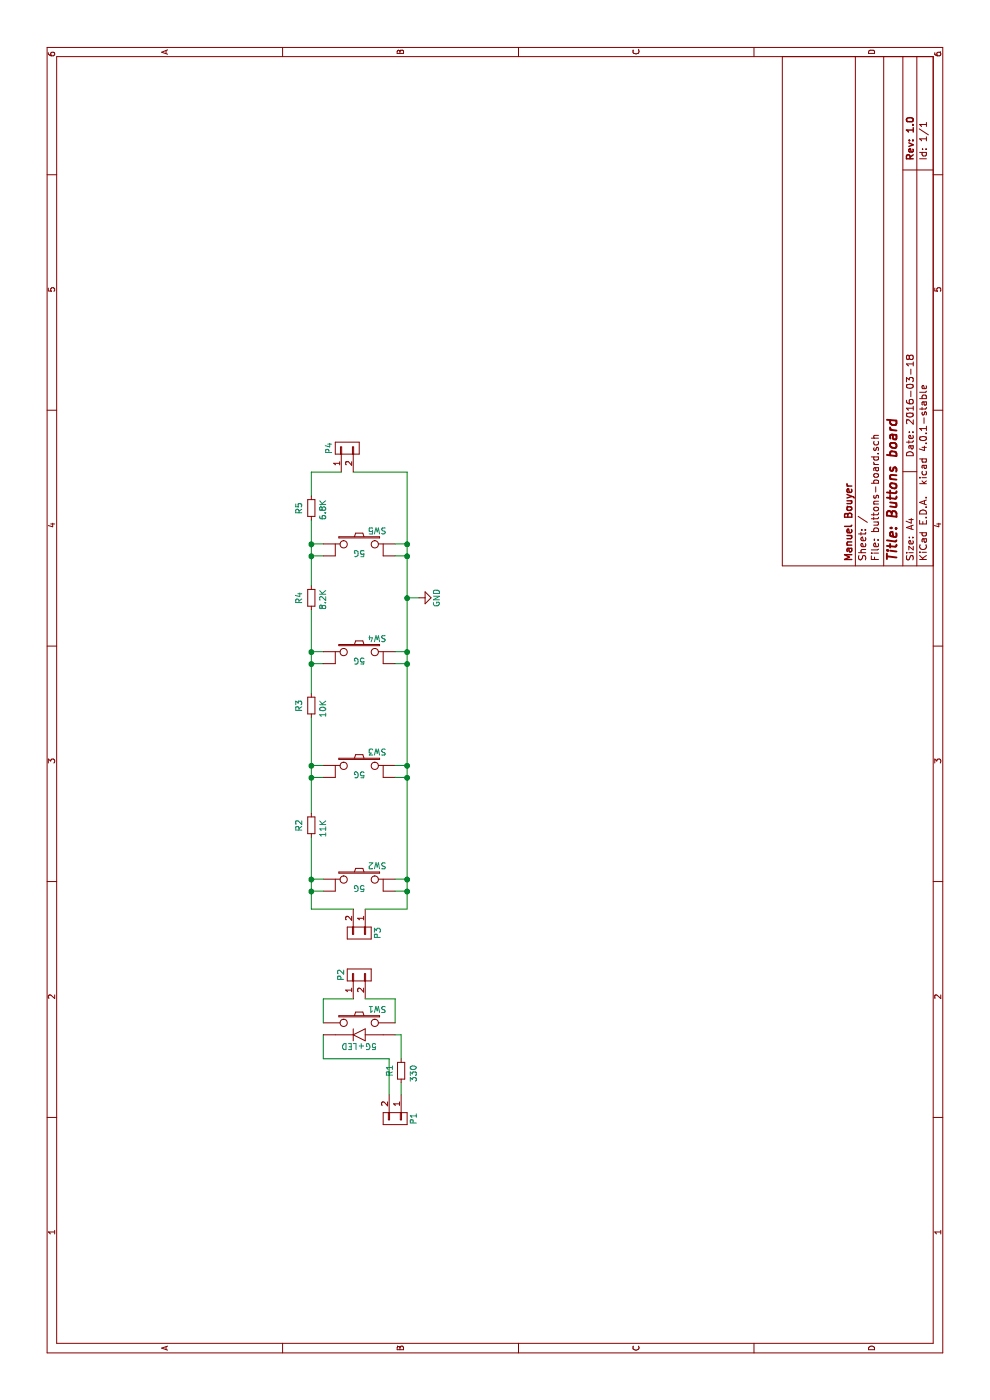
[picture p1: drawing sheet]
EESchema Schematic File Version 2
LIBS:power
LIBS:device
LIBS:transistors
LIBS:conn
LIBS:linear
LIBS:regul
LIBS:74xx
LIBS:cmos4000
LIBS:adc-dac
LIBS:memory
LIBS:xilinx
LIBS:microcontrollers
LIBS:dsp
LIBS:microchip
LIBS:analog_switches
LIBS:motorola
LIBS:texas
LIBS:intel
LIBS:audio
LIBS:interface
LIBS:digital-audio
LIBS:philips
LIBS:display
LIBS:cypress
LIBS:siliconi
LIBS:opto
LIBS:atmel
LIBS:contrib
LIBS:valves
LIBS:switches-local
LIBS:buttons-board-cache
EELAYER 25 0
EELAYER END
$Descr A4 11693 8268
encoding utf-8
Sheet 1 1
Title "Buttons board"
Date "2016-03-18"
Rev "1.0"
Comp "Manuel Bouyer"
Comment1 ""
Comment2 ""
Comment3 ""
Comment4 ""
$EndDescr
$Comp
L 5G+LED SW1
U 1 1
P 3150 3000
F 0 "SW1" H 3300 3110 50  0000 C CNN
F 1 "5G+LED" H 3150 2800 50  0000 C CNN
F 2 "local:5G-1US" H 3150 3000 60  0001 C CNN
F 3 "" H 3150 3000 60  0000 C CNN
	1    3150 3000
	0    1    1    0   
$EndComp
$Comp
L 5G SW2
U 1 1
P 4350 3000
F 0 "SW2" H 4500 3110 50  0000 C CNN
F 1 "5G" H 4350 2920 50  0000 C CNN
F 2 "local:5G-1US" H 4350 3000 60  0001 C CNN
F 3 "" H 4350 3000 60  0000 C CNN
	1    4350 3000
	0    1    1    0   
$EndComp
$Comp
L 5G SW3
U 1 1
P 5300 3000
F 0 "SW3" H 5450 3110 50  0000 C CNN
F 1 "5G" H 5300 2920 50  0000 C CNN
F 2 "local:5G-1US" H 5300 3000 60  0001 C CNN
F 3 "" H 5300 3000 60  0000 C CNN
	1    5300 3000
	0    1    1    0   
$EndComp
$Comp
L 5G SW4
U 1 1
P 6250 3000
F 0 "SW4" H 6400 3110 50  0000 C CNN
F 1 "5G" H 6250 2920 50  0000 C CNN
F 2 "local:5G-1US" H 6250 3000 60  0001 C CNN
F 3 "" H 6250 3000 60  0000 C CNN
	1    6250 3000
	0    1    1    0   
$EndComp
$Comp
L 5G SW5
U 1 1
P 7150 3000
F 0 "SW5" H 7300 3110 50  0000 C CNN
F 1 "5G" H 7150 2920 50  0000 C CNN
F 2 "local:5G-1US" H 7150 3000 60  0001 C CNN
F 3 "" H 7150 3000 60  0000 C CNN
	1    7150 3000
	0    1    1    0   
$EndComp
$Comp
L CONN_01X02 P2
U 1 1
P 3550 3000
F 0 "P2" H 3550 3150 50  0000 C CNN
F 1 "CONN_01X02" V 3650 3000 50  0001 C CNN
F 2 "local:solder_2x5mm" H 3550 3000 50  0001 C CNN
F 3 "" H 3550 3000 50  0000 C CNN
	1    3550 3000
	1    0    0    -1  
$EndComp
$Comp
L CONN_01X02 P1
U 1 1
P 2350 3300
F 0 "P1" H 2350 3450 50  0000 C CNN
F 1 "CONN_01X02" V 2450 3300 50  0001 C CNN
F 2 "local:solder_2x5mm" H 2350 3300 50  0001 C CNN
F 3 "" H 2350 3300 50  0000 C CNN
	1    2350 3300
	-1   0    0    1   
$EndComp
$Comp
L CONN_01X02 P4
U 1 1
P 7950 2900
F 0 "P4" H 7950 3050 50  0000 C CNN
F 1 "CONN_01X02" V 8050 2900 50  0001 C CNN
F 2 "local:solder_2x5mm" H 7950 2900 50  0001 C CNN
F 3 "" H 7950 2900 50  0000 C CNN
	1    7950 2900
	1    0    0    -1  
$EndComp
$Comp
L R_Small R1
U 1 1
P 2750 3350
F 0 "R1" V 2850 3300 50  0000 L CNN
F 1 "330" V 2650 3300 50  0000 L CNN
F 2 "Resistors_ThroughHole:Resistor_Horizontal_RM10mm" H 2750 3350 50  0001 C CNN
F 3 "" H 2750 3350 50  0000 C CNN
	1    2750 3350
	0    -1   -1   0   
$EndComp
Wire Wire Line
	2550 3350 2650 3350
Wire Wire Line
	2850 3350 3050 3350
Wire Wire Line
	3050 3350 3050 3300
Wire Wire Line
	3050 2700 2850 2700
Wire Wire Line
	2850 2700 2850 3250
Wire Wire Line
	2850 3250 2550 3250
Wire Wire Line
	3150 2700 3350 2700
Wire Wire Line
	3350 3300 3150 3300
$Comp
L R_Small R5
U 1 1
P 7450 2600
F 0 "R5" V 7350 2550 50  0000 L CNN
F 1 "6.8K" V 7550 2500 50  0000 L CNN
F 2 "Resistors_ThroughHole:Resistor_Horizontal_RM10mm" H 7450 2600 50  0001 C CNN
F 3 "" H 7450 2600 50  0000 C CNN
	1    7450 2600
	0    1    1    0   
$EndComp
$Comp
L R_Small R4
U 1 1
P 6700 2600
F 0 "R4" V 6600 2550 50  0000 L CNN
F 1 "8.2K" V 6800 2500 50  0000 L CNN
F 2 "Resistors_ThroughHole:Resistor_Horizontal_RM10mm" H 6700 2600 50  0001 C CNN
F 3 "" H 6700 2600 50  0000 C CNN
	1    6700 2600
	0    1    1    0   
$EndComp
$Comp
L R_Small R3
U 1 1
P 5800 2600
F 0 "R3" V 5700 2550 50  0000 L CNN
F 1 "10K" V 5900 2500 50  0000 L CNN
F 2 "Resistors_ThroughHole:Resistor_Horizontal_RM10mm" H 5800 2600 50  0001 C CNN
F 3 "" H 5800 2600 50  0000 C CNN
	1    5800 2600
	0    1    1    0   
$EndComp
$Comp
L R_Small R2
U 1 1
P 4800 2600
F 0 "R2" V 4700 2550 50  0000 L CNN
F 1 "11K" V 4900 2500 50  0000 L CNN
F 2 "Resistors_ThroughHole:Resistor_Horizontal_RM10mm" H 4800 2600 50  0001 C CNN
F 3 "" H 4800 2600 50  0000 C CNN
	1    4800 2600
	0    1    1    0   
$EndComp
Wire Wire Line
	3350 2700 3350 2950
Wire Wire Line
	3350 3050 3350 3300
$Comp
L CONN_01X02 P3
U 1 1
P 3900 3000
F 0 "P3" H 3900 3150 50  0000 C CNN
F 1 "CONN_01X02" V 4000 3000 50  0001 C CNN
F 2 "local:solder_2x5mm" H 3900 3000 50  0001 C CNN
F 3 "" H 3900 3000 50  0000 C CNN
	1    3900 3000
	-1   0    0    1   
$EndComp
Wire Wire Line
	7750 2600 7750 2850
Wire Wire Line
	7750 2600 7550 2600
Wire Wire Line
	7350 2600 6800 2600
Wire Wire Line
	6600 2600 5900 2600
Wire Wire Line
	5700 2600 4900 2600
Wire Wire Line
	4700 2600 4100 2600
Wire Wire Line
	4100 2600 4100 2950
Wire Wire Line
	7750 2950 7750 3400
Wire Wire Line
	7750 3400 4100 3400
Wire Wire Line
	4100 3400 4100 3050
Wire Wire Line
	7150 2700 7150 2600
Connection ~ 7150 2600
Wire Wire Line
	6250 2700 6250 2600
Connection ~ 6250 2600
Wire Wire Line
	5300 2700 5300 2600
Connection ~ 5300 2600
Wire Wire Line
	4350 2700 4350 2600
Connection ~ 4350 2600
Wire Wire Line
	7150 3300 7150 3400
Connection ~ 7150 3400
Wire Wire Line
	6250 3300 6250 3400
Connection ~ 6250 3400
Wire Wire Line
	5300 3300 5300 3400
Connection ~ 5300 3400
Wire Wire Line
	4350 3300 4350 3400
Connection ~ 4350 3400
$Comp
L GND #PWR01
U 1 1
P 6700 3500
F 0 "#PWR01" H 6700 3250 50  0001 C CNN
F 1 "GND" H 6700 3350 50  0000 C CNN
F 2 "" H 6700 3500 50  0000 C CNN
F 3 "" H 6700 3500 50  0000 C CNN
	1    6700 3500
	1    0    0    -1  
$EndComp
Wire Wire Line
	6700 3500 6700 3400
Connection ~ 6700 3400
Wire Wire Line
	7050 3300 7050 3400
Connection ~ 7050 3400
Wire Wire Line
	6150 3300 6150 3400
Connection ~ 6150 3400
Wire Wire Line
	5200 3300 5200 3400
Connection ~ 5200 3400
Wire Wire Line
	4250 3300 4250 3400
Connection ~ 4250 3400
Wire Wire Line
	4250 2700 4250 2600
Connection ~ 4250 2600
Wire Wire Line
	5200 2700 5200 2600
Connection ~ 5200 2600
Wire Wire Line
	6150 2700 6150 2600
Connection ~ 6150 2600
Wire Wire Line
	7050 2700 7050 2600
Connection ~ 7050 2600
$EndSCHEMATC
